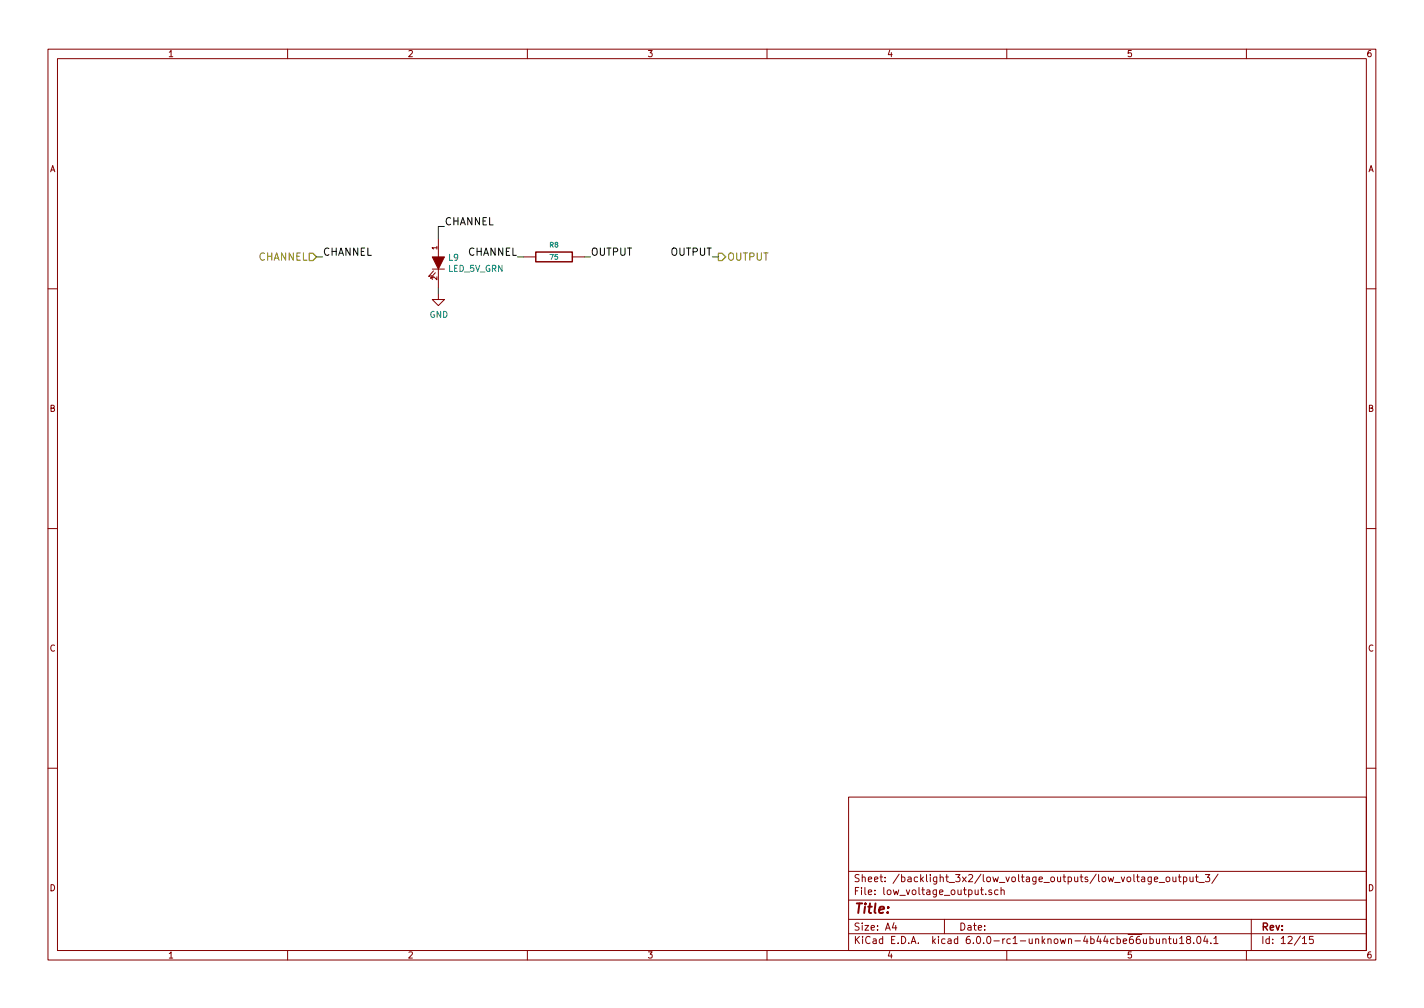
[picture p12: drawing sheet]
<svg xmlns="http://www.w3.org/2000/svg" width="297mm" height="210mm" viewBox="0 0 297 210" stroke-linecap="round" stroke-linejoin="round" font-family="sans-serif">
<g fill="none" stroke="#840000" stroke-width=".21">
<path d="M10 10.3h277v189.9h-277zM12 12.2h273v186.1h-273zM60 10.3v1.9M110 10.3v1.9M160 10.3v1.9M210 10.3v1.9M260 10.3v1.9M90.2 56.1h2.5M90.4 56.5l-1 1.2 .6-.2M90.8 56.9l-1 1.1 .6-.1M91.4 49.8v3.8M91.4 56.1v3.8"/>
<path d="M109.2 53.6h2.6M119.4 53.6h2.5M10 60.2h2M91.4 61.2v1.3h1.3l-1.3 1.2-1.2-1.2h1.2M285 60.2h2M10 110.3h2M285 110.3h2M10 160.2h2M177 166.3h108v32h-108zM285 160.2h2M60 198.3v1.9M110 198.3v1.9"/>
<path d="M160 198.3v1.9M177 194.8h108M177 191.8h108M177 187.8h108M177 181.8h108M186.5 192.5l-.4 1h1M186.8 193v1M197 191.8v3M204.5 185.6h.6M204.7 185.1v1.3l.4 .2M205.6 186.5v.1M206.8 185.7l-.3-.1-.3 .2 .1 .2 .5 .2v.3h-.6"/>
<path d="M208.2 185.7l-.5-.1-.2 .3v.6l.2 .1 .5-.1M208.8 185.7l.2-.1 .4 .1 .1 .9M208.8 185.1v1.5M210 198.3v1.9M238.5 195.8l.1 .9 .3 .1 .2-.1M239.1 195.8v1M239.9 195.9l.4-.1 .3 .3-.1 .6-.2 .1-.4-.1M239.9 195.3v1.5M240.2 182.9v1.2l-.3 .3-.4-.1M240.2 183l-.5-.1-.3 .3 .2 .6h.6M240.8 183.4l.7-.1-.1-.3-.4-.1-.2 .2 .1 .7h.5M241.2 195.8l.1 .9 .4 .1 .2-.1"/>
<path d="M241.8 184.1h1.1M241.9 195.8v1M242.6 196l.2-.2 .4 .1v.9M242.6 195.8v1M243.3 183.1l.2-.2 .4 .2v.7l-.2 .1-.4-.1zM243.7 195.8h.6M243.9 195.3v1.3l.4 .2M244.7 182.9v.9l.4 .1 .2-.1M244.8 195.8l.1 .9 .3 .1 .2-.1M245.3 182.9v1M245.4 195.8v1M245.8 182.9h.6"/>
<path d="M246 182.4v1.3l.4 .2M246.1 195.8l.4-.5v1.5M246.1 196.8h.8M246.9 183l.4-.1 .3 .3-.1 .6-.2 .1-.4-.1M246.9 182.9v1.5M247.8 196l-.3-.3 .1-.2 .2-.2 .4 .1 .2 .2-.1 .2-.5 .2-.3 .3v.2l.3 .3h.3l.3-.3v-.2l-.3-.3M248.2 182.9l.1 .9 .3 .1 .3-.1M248.9 182.9v1M249 196.7v.1M249.4 182.9h.5M249.6 182.4v1.3l.3 .2M249.8 195.5l.2-.2a.85 .85 0 0 1 .1 1.5 .79 .79 0 0 1-.3-1.3z"/>
<path d="M250.1 184.1h1.1M251.4 195.2l-.3 1.1h.9M251.4 182.4h.9l-.4 .6 .4 .1v.7l-.2 .1-.7-.1M251.8 195.8v1M252.6 196.7v.1M253.2 195.8l.4-.5v1.5M253.2 196.8h.9M254.1 182.3l-1.3 2M260 198.3v1.9M261 191.8v6.5M271.7 195.8l.4-.5v1.5M271.7 196.8h.8"/>
<path d="M273.9 195.3h-.7l-.1 .7 .2-.1 .5 .1 .1 .7-.2 .1-.6-.1"/>
</g>
<path d="M64.5 52.8h.8l.7 .8-.7 .8h-.8zM149.9 52.8h.7l.8 .8-.8 .8h-.7z" fill="none" stroke="#848400" stroke-width=".25"/>
<path d="M66 53.6h1.3M91.4 59.9v1.3M92.7 47.2h-1.3v2.6M107.9 53.6h1.3M121.9 53.6h1.3M148.6 53.6h1.3" fill="none" stroke="#008400" stroke-width=".21"/>
<path d="M90.2 53.6h2.5l-1.3 2.5z" fill="#840000" stroke="#840000" stroke-width=".21"/>
<path d="M111.8 52.6h7.6v2h-7.6z" fill="none" stroke="#840000" stroke-width=".3"/>
<text font-size="2.8" fill="#840000" x="178" y="190.5">Title:</text>
<g font-size="2.1">
<text x="92.7" y="47">CHANNEL</text>
<text x="67.3" y="53.3">CHANNEL</text>
<text x="97.6" y="53.3">CHANNEL</text>
<text x="123.2" y="53.3">OUTPUT</text>
<text x="139.9" y="53.3">OUTPUT</text>
</g>
<g font-size="2.1" fill="#848400">
<text x="53.9" y="54.4">CHANNEL</text>
<text x="151.6" y="54.4">OUTPUT</text>
</g>
<g font-size="2.1" fill="#840000">
<text x="178" y="184">Sheet: /backlight_3x2/low_voltage_outputs/low_voltage_output_3/</text>
<text x="178" y="186.7">File: low_voltage_output.sch</text>
<text x="178" y="196.9">KiCad E.D.A. kicad 6.0.0-rc1-unknown-4b44cbe66ubuntu18.04.1</text>
<text x="178" y="194.1">Size: A4</text>
<text x="200" y="194.1">Date:</text>
<text x="263" y="194.1">Rev:</text>
<text x="263" y="196.9">Id: 12/15</text>
</g>
<g font-size="1.8" fill="#840000">
<text x="35" y="11.9">1</text>
<text x="85" y="11.9">2</text>
<text x="135" y="11.9">3</text>
<text x="185" y="11.9">4</text>
<text x="235" y="11.9">5</text>
<text x="285" y="11.9">6</text>
<text x="10.4" y="35.9">A</text>
<text x="285.4" y="35.9">A</text>
<text x="10.4" y="85.9">B</text>
<text x="285.4" y="85.9">B</text>
<text x="10.4" y="135.9">C</text>
<text x="285.4" y="135.9">C</text>
<text x="10.4" y="185.9">D</text>
<text x="285.4" y="185.9">D</text>
<text x="35" y="199.9">1</text>
<text x="85" y="199.9">2</text>
<text x="135" y="199.9">3</text>
<text x="185" y="199.9">4</text>
<text x="235" y="199.9">5</text>
<text x="285" y="199.9">6</text>
</g>
<g font-size="1.8" fill="#008484">
<text x="93.5" y="56.7">LED_5V_GRN</text>
<text x="93.6" y="54.4">L9</text>
<text x="89.6" y="66.3">GND</text>
</g>
<g font-size="1.4" fill="#840000">
<text x="91.2" y="52.1" transform="rotate(-90 91.2 52.1)">1</text>
<text x="91.2" y="58.4" transform="rotate(-90 91.2 58.4)">2</text>
</g>
<g font-size="1.4" fill="#008484">
<text x="114.7" y="51.6">R8</text>
<text x="114.8" y="54.1">75</text>
</g>
</svg>
